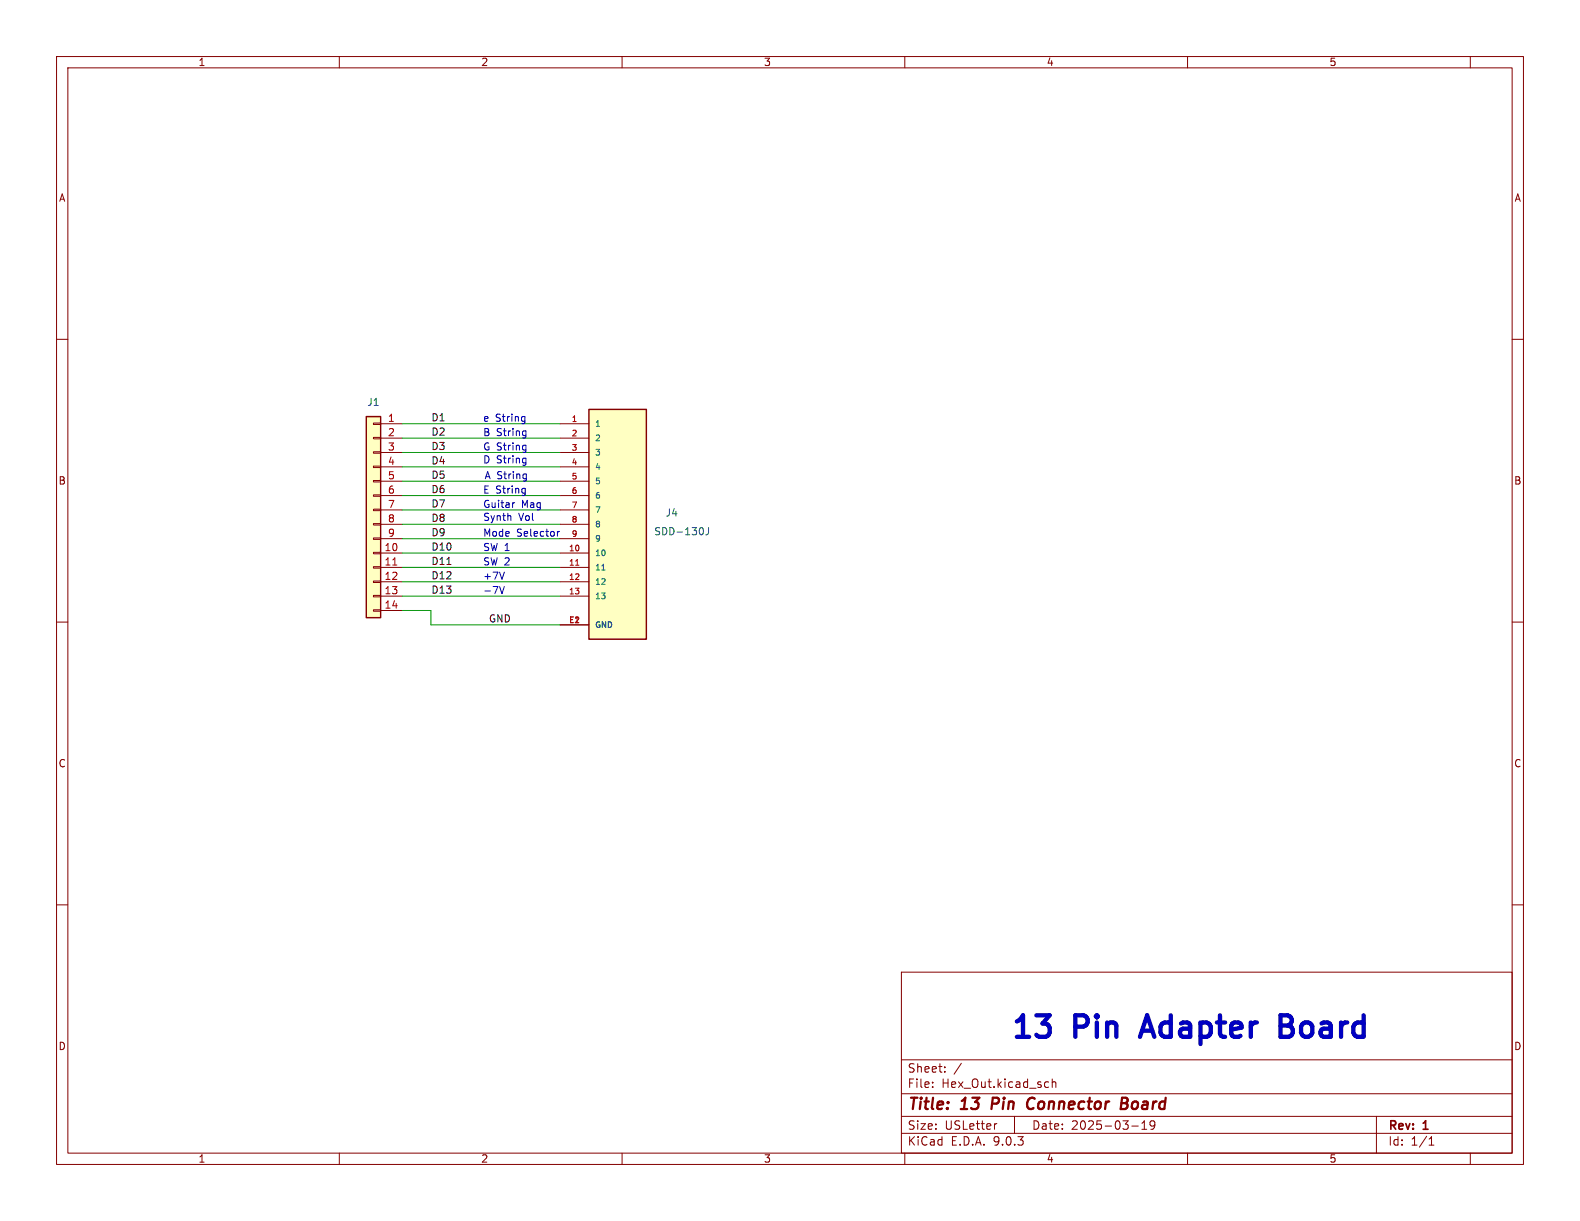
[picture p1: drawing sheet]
<svg xmlns="http://www.w3.org/2000/svg" width="279mm" height="216mm" viewBox="0 0 279 216" stroke-linecap="round" stroke-linejoin="round" font-family="sans-serif">
<g fill="none" stroke="#840000" stroke-width=".18">
<path d="M10 10h259.4v195.9h-259.4zM12 12h255.4v191.9h-255.4zM60 10v2M110 10v2M160 10v2M210 10v2M260 10v2M10 60h2M267.4 60h2M10 110h2M267.4 110h2M10 160h2"/>
<path d="M159.4 171.9h108v32h-108zM267.4 160h2M159.4 197.4h108M159.4 193.4h108M159.4 187.4h108M164.9 192.1v.2M164.9 191.4v.1M167.1 189.4v.2M167.1 188.7v.1M170 188l-1.3 1.9M176.3 198.7l-.3 .1M179.4 197.4v3"/>
<path d="M185 191.3l.4 .1M185.4 192.2l-.4 .1M186.1 191.4l.2-.1 .3 .1 .1 .9M186.1 190.8v1.5M200.1 199.1h1.2M201.9 199.7h.9M201.9 198.6l.5-.4v1.5M204.2 198.8l-.3 .3h-.3l-.2-.3 .1-.5 .4-.1 .2 .1a.99 .99 0 0 1-.3 1.4h-.3M243.4 197.4v6.5M60 203.9v2M110 203.9v2M159.4 200.4h108"/>
<path d="M160 203.9v2M210 203.9v2M252.7 202.5h.9M252.7 201.4l.4-.4v1.5M260 203.9v2"/>
</g>
<path d="M175.6 194.1l-.3 2M182.6 194.1a1.13 1.13 0 0 0-.9 .7 1.13 1.13 0 0 0 .2 1.2l.3 .1 .5-.1M198.3 195.1h.7M198.4 194.1h.7a.49 .49 0 0 1 .3 .5 .49 .49 0 0 1-.4 .5M199 195.1l.2 .1a.58 .58 0 0 1-.3 .9h-.7" fill="none" stroke="#840000" stroke-width=".4"/>
<path d="M64.8 73.7h2.5v35.5h-2.5z" fill="#ffffc2"/>
<path d="M64.8 73.7h2.5v35.5h-2.5z" fill="none" stroke="#840000" stroke-width=".25"/>
<g fill="none" stroke="#840000" stroke-width=".18">
<path d="M66 74.8h1.3v.3h-1.3zM66 77.3h1.3v.3h-1.3zM66 79.9h1.3v.2h-1.3zM67.3 74.9h3.8M67.3 77.5h3.8M66 82.4h1.3v.3h-1.3zM66 85h1.3v.2h-1.3zM66 87.5h1.3v.3h-1.3zM66 90h1.3v.3h-1.3zM66 92.6h1.3v.2h-1.3zM66 95.1h1.3v.3h-1.3zM66 97.7h1.3v.2h-1.3z"/>
<path d="M67.3 80h3.8M67.3 82.6h3.8M67.3 85.1h3.8M67.3 87.6h3.8M67.3 90.2h3.8M67.3 92.7h3.8M67.3 95.3h3.8M67.3 97.8h3.8M66 100.2h1.3v.3h-1.3zM66 102.7h1.3v.3h-1.3zM66 105.3h1.3v.2h-1.3zM66 107.8h1.3v.3h-1.3z"/>
<path d="M67.3 100.3h3.8M67.3 102.9h3.8M67.3 105.4h3.8M67.3 108h3.8"/>
</g>
<path d="M69.5 99.9h.7" fill="none" stroke="#a90000" stroke-width=".18"/>
<path d="M104.1 72.4h10.2v40.6h-10.2z" fill="#ffffc2"/>
<path d="M104.1 72.4h10.2v40.6h-10.2z" fill="none" stroke="#840000" stroke-width=".25"/>
<g fill="none" stroke="#840000" stroke-width=".18">
<path d="M99.1 74.9h5M99.1 77.5h5M99.1 80h5M99.1 82.6h5M99.1 85.1h5M99.1 87.6h5M99.1 90.2h5M99.1 92.7h5M99.1 95.3h5M99.1 97.8h5M99.1 100.3h5M99.1 102.9h5"/>
<path d="M99.1 105.4h5M99.1 110.5h5"/>
</g>
<path d="M124.2 93.3l.2 .5-.2 .7M125.3 93.3v.9a.41 .41 0 0 1-.5 .4M106.4 100.8h.6" fill="none" stroke="#006464" stroke-width=".18"/>
<path d="M101.8 99.9h.6" fill="none" stroke="#a90000" stroke-width=".18"/>
<path d="M79 99.8h.7" fill="none" stroke="#0f0f0f" stroke-width=".18"/>
<g fill="none" stroke="#009600" stroke-width=".18">
<path d="M71.1 77.5h28M71.1 74.9h28M71.1 87.6h28M71.1 90.2h28M71.1 95.3h28M71.1 92.7h28M71.1 97.8h28M71.1 82.6h28M71.1 80h28M71.1 85.1h28M71.1 100.3h28M71.1 102.9h28"/>
<path d="M71.1 105.4h28M71.1 108h5.1v2.5h22.9"/>
</g>
<g fill="none" stroke="#0000c2" stroke-width=".18">
<path d="M92.7 73.7h.1M92.8 73.7v1l-.1 .2M92.8 74.4l-.1 .1M92.9 76.2l.1 .1M92.9 78.7l.1 .1M93 76.2v1l-.1 .2M93 78.7v1.1l-.1 .1M93 77h-.1M93 79.5l-.1 .1M91 88.9l-.2 .1M92.8 86.4h.1M92.9 86.4v1l-.1 .2"/>
<path d="M92.9 87.1l-.1 .1M92.9 81l.1 .1M93 83.8l.1 .1M93 81v1l-.1 .2M93 81.8l-.1 .1M93.1 83.8v1l-.1 .2M93.1 84.6l-.1 .1M98.6 94v.8M98.9 94l-.3 .2M88.3 103.7l.5 1.3 .4-1.3M89.2 101.2l-.4 1.2"/>
</g>
<path d="M202.9 179.5l-1.3 3.8M228.1 179.7l-.4-.2h-1.3v3.8h1.5M226.4 181.3h1.3M227.7 181.3l.6 .2M228.1 181.2l-.4 .1" fill="none" stroke="#0000c2" stroke-width=".76"/>
<g font-size="5.3" fill="#0000c2">
<text x="178.3" y="184.7">13</text>
<text x="190" y="184.7">Pin</text>
<text x="203.5" y="184.7">Adapter</text>
<text x="229.3" y="184.7">Board</text>
</g>
<g font-size="2.8" fill="#840000">
<text x="160.4" y="196.8">Title:</text>
<text x="170.1" y="196.8">13</text>
<text x="176.2" y="196.8">Pin</text>
<text x="183.3" y="196.8">Connector</text>
<text x="200.6" y="196.8">Board</text>
</g>
<g font-size="2.1" fill="#840000">
<text x="160.4" y="189.9">Sheet:</text>
<text x="160.4" y="192.6">File:</text>
<text x="166.5" y="192.6">Hex_Out.kicad_sch</text>
<text x="160.4" y="202.8">KiCad</text>
<text x="160.4" y="200">Size:</text>
<text x="167.1" y="200">USLetter</text>
<text x="168.1" y="202.8">E.D.A.</text>
<text x="175.7" y="202.8">9.0.3</text>
<text x="182.4" y="200">Date:</text>
<text x="189.4" y="200">2025-03-19</text>
<text x="245.4" y="200.2">Rev:</text>
<text x="245.4" y="202.8">Id:</text>
<text x="249.5" y="202.8">1/1</text>
<text x="251.8" y="200.2">1</text>
</g>
<g font-size="1.8" fill="#840000">
<text x="35" y="11.9">1</text>
<text x="85" y="11.9">2</text>
<text x="135" y="11.9">3</text>
<text x="185" y="11.9">4</text>
<text x="235" y="11.9">5</text>
<text x="10.3" y="35.9">A</text>
<text x="267.7" y="35.9">A</text>
<text x="10.3" y="85.9">B</text>
<text x="267.7" y="85.9">B</text>
<text x="10.3" y="135.9">C</text>
<text x="267.7" y="135.9">C</text>
<text x="10.3" y="185.9">D</text>
<text x="267.7" y="185.9">D</text>
<text x="35" y="205.8">1</text>
<text x="85" y="205.8">2</text>
<text x="135" y="205.8">3</text>
<text x="185" y="205.8">4</text>
<text x="235" y="205.8">5</text>
</g>
<g font-size="1.8" fill="#006464">
<text x="64.8" y="72">J1</text>
<text x="115.6" y="94.8">SDD-130J</text>
<text x="117.6" y="91.5">J4</text>
</g>
<g font-size="1.8" fill="#a90000">
<text x="68.5" y="74.7">1</text>
<text x="68.5" y="77.2">2</text>
<text x="68.5" y="79.8">3</text>
<text x="68.5" y="82.3">4</text>
<text x="68.5" y="84.8">5</text>
<text x="68.5" y="87.4">6</text>
<text x="68.5" y="89.9">7</text>
<text x="68.5" y="92.5">8</text>
<text x="68.5" y="95">9</text>
<text x="67.9" y="97.5">10</text>
<text x="67.9" y="100.1">11</text>
<text x="67.9" y="102.6">12</text>
<text x="67.9" y="105.2">13</text>
<text x="67.9" y="107.7">14</text>
</g>
<g font-size="1.8" fill="#0f0f0f">
<text x="76.2" y="77.1">D2</text>
<text x="76.2" y="74.6">D1</text>
<text x="76.2" y="82.2">D4</text>
<text x="76.2" y="79.7">D3</text>
<text x="76.2" y="89.8">D7</text>
<text x="76.2" y="84.7">D5</text>
<text x="76.2" y="87.3">D6</text>
<text x="76.2" y="92.4">D8</text>
<text x="76.2" y="94.9">D9</text>
<text x="76.2" y="97.4">D10</text>
<text x="76.2" y="100">D11</text>
<text x="76.2" y="102.5">D12</text>
<text x="76.2" y="105.1">D13</text>
<text x="86.4" y="110.1">GND</text>
</g>
<g font-size="1.8" fill="#0000c2">
<text x="85.3" y="77.3">B</text>
<text x="85.3" y="74.8">e</text>
<text x="87.6" y="74.8">String</text>
<text x="87.8" y="77.3">String</text>
<text x="85.3" y="79.9">G String</text>
<text x="85.3" y="82.1">D String</text>
<text x="85.3" y="87.5">E String</text>
<text x="85.6" y="84.9">A String</text>
<text x="85.3" y="92.3">Synth</text>
<text x="85.3" y="90">Guitar</text>
<text x="85.3" y="95.1">Mode</text>
<text x="91.4" y="95.1">Selector</text>
<text x="91.7" y="92.3">Vol</text>
<text x="92.2" y="90">Mag</text>
<text x="85.3" y="97.6">SW 1</text>
<text x="85.3" y="100.2">SW 2</text>
<text x="85.3" y="105.3">-7V</text>
<text x="85.3" y="102.7">+7V</text>
</g>
<g font-size="1.4" fill="#a90000">
<text x="101" y="74.7">1</text>
<text x="101" y="77.2">2</text>
<text x="101" y="79.8">3</text>
<text x="101" y="82.3">4</text>
<text x="101" y="84.8">5</text>
<text x="101" y="87.4">6</text>
<text x="101" y="89.9">7</text>
<text x="101" y="92.5">8</text>
<text x="101" y="95">9</text>
<text x="100.5" y="97.5">10</text>
<text x="100.5" y="100.1">11</text>
<text x="100.5" y="102.6">12</text>
<text x="100.5" y="105.2">13</text>
<text x="100.5" y="110.2">E1</text>
<text x="101.5" y="110.2">2</text>
</g>
<g font-size="1.4" fill="#006464">
<text x="105.2" y="75.7">1</text>
<text x="105.2" y="78.2">2</text>
<text x="105.2" y="80.7">3</text>
<text x="105.2" y="83.3">4</text>
<text x="105.2" y="85.8">5</text>
<text x="105.2" y="88.4">6</text>
<text x="105.2" y="90.9">7</text>
<text x="105.2" y="93.4">8</text>
<text x="105.2" y="96">9</text>
<text x="105.2" y="98.5">10</text>
<text x="105.2" y="101.1">11</text>
<text x="105.2" y="103.6">12</text>
<text x="105.2" y="106.1">13</text>
<text x="105.2" y="111.2">GND</text>
</g>
</svg>
